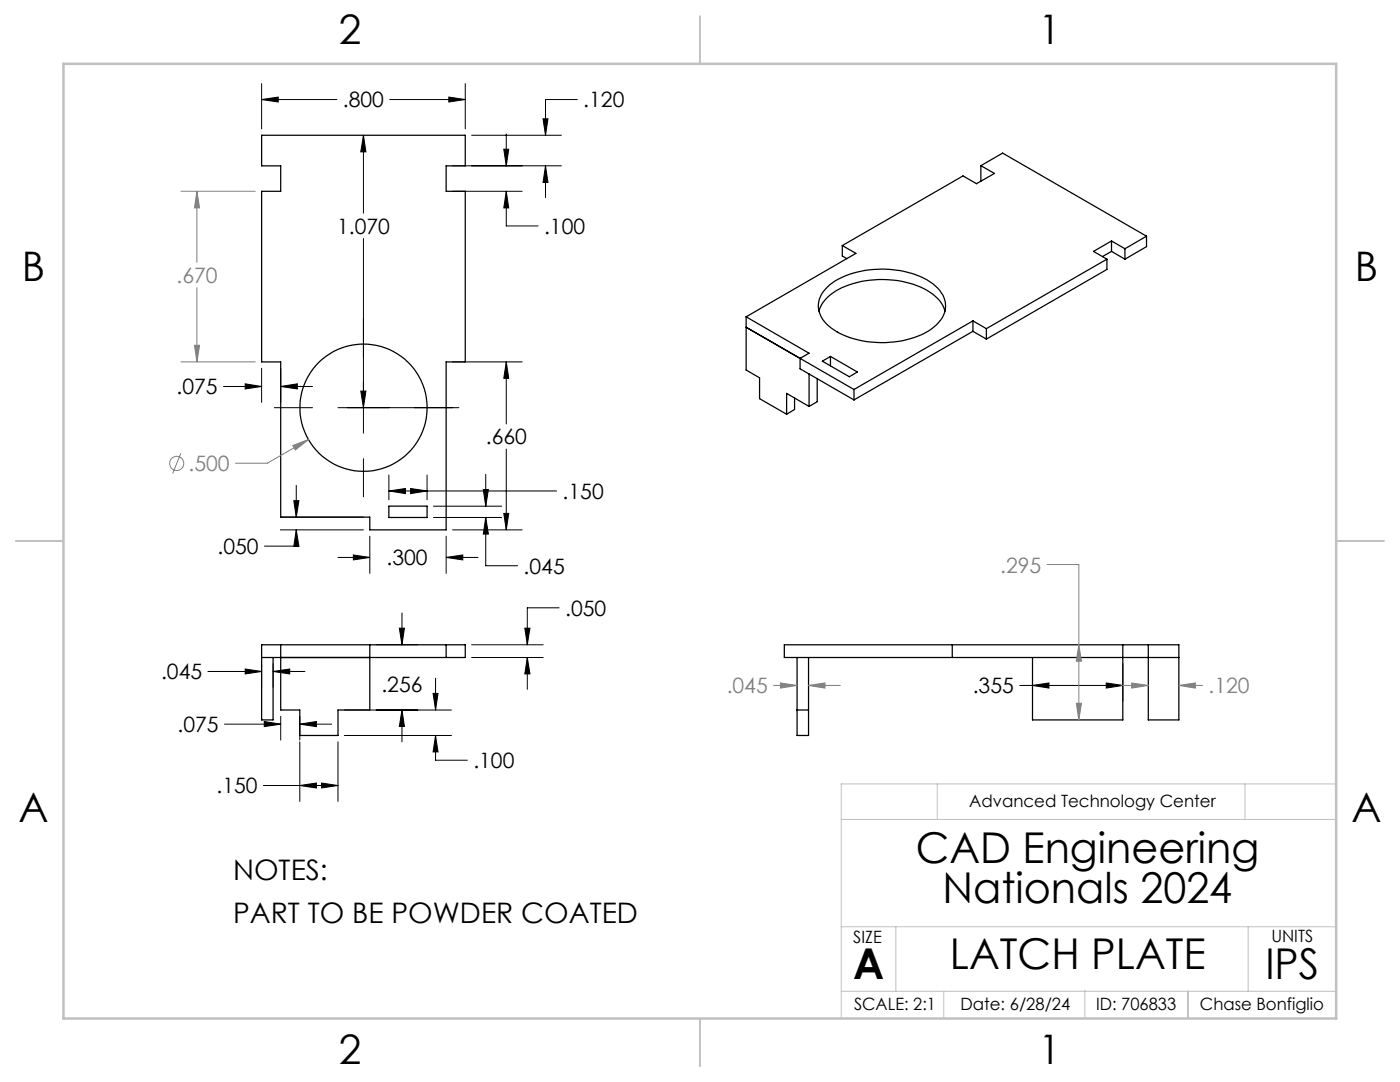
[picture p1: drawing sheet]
<svg xmlns="http://www.w3.org/2000/svg" width="279mm" height="216mm" viewBox="0 0 279 216" stroke-linecap="round" stroke-linejoin="round" font-family="sans-serif">
<g fill="none" stroke="#000" stroke-width=".25">
<path d="M52.2 27h40.7v6.1h-3.9v5.1h3.9v34h-3.9v33.5h-15.2v-2.5h-17.8v-31h-3.8v-34h3.8v-5.1h-3.8zM195.8 33.1l2.7 1.5-3.6 2.1-2.7-1.6-24.1 13.9M195.8 33.1l4.3-2.5 28.7 16.5M195.8 33.1v3.1M165.1 57.3a16.2 16.2 0 0 1 11.1-3.6 15.9 15.9 0 0 1 10.9 3.8 4.8 4.8 0 0 1-.2 7.3 16.2 16.2 0 0 1-11.1 3.6 16 16 0 0 1-10.9-3.8 4.8 4.8 0 0 1 .2-7.3zM168.1 49l2.7 1.6-21.9 12.6M168.1 49v2.1l.9 .5M220.9 51.7l-24.1 13.9M220.9 51.7v2.1l-24.1 13.9M221.8 48.1l2.7 1.5M221.8 48.1l-3.6 2.1 2.7 1.5M221.8 48.1v2.1"/>
<path d="M221.8 50.2l-1.8 1M221.8 50.2l2.7 1.5M224.5 49.6v2.1M228.8 47.1l-4.3 2.5M228.8 47.1v2.1l-4.3 2.5M148.9 63.2v10.6l2.7 1.6v4.2l5.4 3.1M148.9 65.3l21.5 12.4M148.9 63.2l12.6 7.3-1.8 1v2.1l10.7 6.2M158.6 79.4v2.3l-1.6 1M161.5 74.6v6.5M163.1 75.6v4.6l-1.6 .9M163.4 62.1a8.1 8.1 0 0 1 5.3-5 19.8 19.8 0 0 1 16.9 1.2 6.5 6.5 0 0 1 3 3.8"/>
<path d="M164.1 72.1l1.6-1 5.4 3.1-1.6 1zM165.7 71.1v1.9M170.4 77.7v2.1M194.2 64l2.6 1.6M194.2 64l-23.8 13.7M194.2 64v2.1M194.2 66.1l-23.8 13.7M194.2 66.1l2.6 1.6M196.8 65.6v2.1M161.5 81.1l-4.5-2.6v4.2M77.6 101h7.6v2.3h-7.6zM52.2 131.2h40.7v-2.5h-40.7v15h2.3v-12.5"/>
<path d="M56 128.7v13h3.8v5.1h7.7v-5.1h6.3v-13M89 128.7v2.5M159.1 131.2v15.6h2.3v-15.6M190 128.7v2.5M224.1 128.7v15h-18v-12.5M229.2 128.7v15h6.1v-15h-78.8v2.5h78.8M159.1 141.7h2.3"/>
<circle cx="72.5" cy="81.4" r="12.7"/>
</g>
<g fill="none" stroke="#808080" stroke-width=".2">
<path d="M36.1 38.2h14.8M39.3 38.2l.5 3.3h-1zM39.3 38.2v14.2M39.3 57.4v14.8M36.1 72.2h14.8M38.8 68.9h1l-.5 3.3zM36.1 90.5l-1.6 4M58.4 88.9l3.2-1.2-2.7 2.1zM61.6 87.7l-8.3 4.7h-6.3M209 112.6h6.3v31.1M154.4 136.8h4.7M155.8 136.3l3.3 .5-3.3 .5z"/>
<path d="M161.4 136.8l3.2-.5v1zM161.4 136.8h6.3M215.3 128.7l.5 3.2h-1zM222.8 136.8h6.4M225.8 136.3l3.4 .5-3.4 .5zM235.3 136.8l3.2-.5v1zM235.3 136.8h4.7M214.8 140.3h1l-.5 3.4z"/>
<circle cx="35.3" cy="92.5" r="1.41"/>
</g>
<g fill="none" stroke="#000" stroke-width=".2">
<path d="M52.2 19.9l3.3-.5v1zM52.2 16.7v9M52.2 19.9h15M77.8 19.9h15.1M89.6 19.4l3.3 .5-3.3 .5zM92.9 16.7v9M115.2 19.9h-6.3v7.1M72.5 27v15.5M72.5 27l.5 3.3h-1zM90.3 33.1h21.7M90.3 38.2h13.9M94.1 27h17.9"/>
<path d="M100.5 29.8h1l-.5 3.3zM101 38.2l.5 3.3h-1zM101 38.2v6.9h6.4M101 26.7v6.4M108.4 23.7h1l-.5 3.3zM108.9 33.1v6.3M108.9 33.1l.5 3.3h-1zM72.5 47.6v38.8M44.6 77.1h7.6M48.9 76.6l3.3 .5-3.3 .5zM52.2 73.5v6.8M56 77.1l3.3-.5v1z"/>
<path d="M56 73.5v6.8M56 77.1h6.4M72 78h1l-.5 3.4zM90.3 72.2h13.9M101 72.2l.5 3.3h-1zM101 72.2v12.4M54.8 81.4h7.6M58.6 99.9h1.1l-.6 3.3zM59.1 96.8v6.4M67.5 81.4h24.1M72.5 91.5v7.6M77.6 98l3.3-.5v1z"/>
<path d="M77.6 94.8v4.9M77.6 98h33.5M82 97.5l3.2 .5-3.2 .5zM85.2 94.8v4.9M96.4 97.7h1.1l-.6 3.3zM96.9 94.7v6.3M101 89.6v16.1M56 105.7h16.5M56 103.2h16.5M59.1 105.7l.6 3.3h-1.1zM59.1 105.7v3.3h-6.3M67.5 111.2h6.3"/>
<path d="M70.5 110.7l3.3 .5-3.3 .5zM73.8 107v7.4M86.5 101h13.6M86.5 103.3h13.6M89 111.2l3.4-.5v1zM89 107v7.4M89 111.2h6.4M90.3 105.7h13.9M96.9 103.3l.6 3.3h-1.1zM96.9 103.3v9.6h6.4M100.5 102.4h1l-.5 3.3zM41.5 134h10.7"/>
<path d="M48.9 133.5l3.3 .5-3.3 .5zM52.2 132.5v4.7M54.5 134l3.3-.5v1zM54.5 132.5v4.7M54.5 134h6.4M75.1 128.7h8.3M79.7 125.3h1l-.5 3.4zM80.2 122.3v6.4M86.4 138.4h1l-.5 3.3zM86.9 135.3v6.4M94.1 131.2h14.3M94.1 128.7h14.3"/>
<path d="M104.7 125.3h1.1l-.6 3.4zM105.2 131.2l.6 3.3h-1.1zM105.2 131.2v6.3M111.6 121.3h-6.4v7.4M203.5 136.8h20.6M206.1 136.8l3.2-.5v1zM206.1 132.5v7.4M220.8 136.3l3.3 .5-3.3 .5zM224.1 132.5v7.4M44.8 144.5h11.2M52.6 156.7h14.9M52.7 144l3.3 .5-3.3 .5z"/>
<path d="M56 142.9v4.8M59.8 156.7l3.3-.5v1zM59.8 144.5l3.3-.5v1zM59.8 142.9v4.8M59.8 148v11.9M59.8 144.5h6.4M64.2 156.2l3.3 .5-3.3 .5zM67.5 148v11.9M68.7 141.7h21.4M68.7 146.8h21.4M80.2 141.7l.5 3.3h-1zM80.2 141.7v6.3"/>
<path d="M86.9 146.8l.5 3.2h-1zM86.9 146.8v4.9h6.4"/>
</g>
<path d="M187 156.4v7.1M248.5 156.4v7.1M266.7 156.4h-98.8v46.8M167.9 163.5h98.8M167.9 197.8h98.8M167.9 184.9h98.8M178.8 184.9v12.9M188.3 197.8v5.4M216.5 197.6v5.4M237 197.8v5.4M237.1 197.7v5.5M249.1 184.9v12.9" fill="none" stroke="#c0c0c0" stroke-width=".2"/>
<path d="M139.7 3.2v9.5M3.1 107.9h9.6M266.7 107.9h9.5M139.7 203.2v9.6" fill="none" stroke="#c0c0c0" stroke-width=".25"/>
<path d="M12.7 12.7h254v190.5h-254z" fill="none" stroke="#c0c0c0" stroke-width=".5"/>
<path d="M105.2 131.2l.6 3.3h-1.1zM104.7 125.3h1.1l-.6 3.4zM64.2 156.2l3.3 .5-3.3 .5zM59.8 156.7l3.3-.5v1zM86.4 138.4h1l-.5 3.3zM86.9 146.8l.5 3.2h-1zM59.8 144.5l3.3-.5v1zM52.7 144l3.3 .5-3.3 .5zM80.2 141.7l.5 3.3h-1zM79.7 125.3h1l-.5 3.4zM54.5 134l3.3-.5v1zM48.9 133.5l3.3 .5-3.3 .5zM52.2 19.9l3.3-.5v1zM89.6 19.4l3.3 .5-3.3 .5zM108.4 23.7h1l-.5 3.3zM108.9 33.1l.5 3.3h-1zM100.5 29.8h1l-.5 3.3zM101 38.2l.5 3.3h-1zM101 72.2l.5 3.3h-1zM100.5 102.4h1l-.5 3.3zM58.6 99.9h1.1l-.6 3.3zM59.1 105.7l.6 3.3h-1.1zM56 77.1l3.3-.5v1zM48.9 76.6l3.3 .5-3.3 .5zM70.5 110.7l3.3 .5-3.3 .5zM89 111.2l3.4-.5v1zM77.6 98l3.3-.5v1zM82 97.5l3.2 .5-3.2 .5zM96.4 97.7h1.1l-.6 3.3zM96.9 103.3l.6 3.3h-1.1zM72 78h1l-.5 3.4zM72.5 27l.5 3.3h-1zM220.8 136.3l3.3 .5-3.3 .5zM206.1 136.8l3.2-.5v1z" fill="#000"/>
<path d="M58.4 88.9l.5 .9 2.7-2.1zM39.3 38.2l.5 3.3h-1zM38.8 68.9h1l-.5 3.3zM235.3 136.8l3.2-.5v1zM225.8 136.3l3.4 .5-3.4 .5zM161.4 136.8l3.2-.5v1zM155.8 136.3l3.3 .5-3.3 .5zM214.8 140.3h1l-.5 3.4zM215.3 128.7l.5 3.2h-1z" fill="#808080"/>
<g font-size="8.5">
<text x="182.7" y="172.1">CAD Engineering</text>
<text x="188.1" y="180.2">Nationals 2024</text>
<text x="170.3" y="195.4">A</text>
<text x="189.6" y="193.4">LATCH PLATE</text>
<text x="252.5" y="195.4">IPS</text>
</g>
<g font-size="8.1">
<text x="67.6" y="8.9">2</text>
<text x="207.3" y="8.9">1</text>
<text x="4.4" y="56.2">B</text>
<text x="270.4" y="56.2">B</text>
<text x="3.7" y="164.1">A</text>
<text x="269.7" y="164.1">A</text>
<text x="67.6" y="212.4">2</text>
<text x="207.3" y="212.4">1</text>
</g>
<g font-size="5.6">
<text x="46.5" y="175.5">NOTES:</text>
<text x="46.5" y="184.2">PART TO BE POWDER COATED</text>
</g>
<g font-size="4.2">
<text x="68.4" y="21.4">.800</text>
<text x="116.4" y="21.4">.120</text>
<text x="67.3" y="46.6">1.070</text>
<text x="108.6" y="46.7">.100</text>
<text x="35.2" y="78.7">.075</text>
<text x="97" y="88.7">.660</text>
<text x="112.3" y="99.6">.150</text>
<text x="43.4" y="110.6">.050</text>
<text x="77.2" y="112.8">.300</text>
<text x="104.5" y="114.5">.045</text>
<text x="112.8" y="122.9">.050</text>
<text x="32.1" y="135.6">.045</text>
<text x="76.1" y="138.2">.256</text>
<text x="194.1" y="138.4">.355</text>
<text x="35.4" y="146.1">.075</text>
<text x="94.5" y="153.3">.100</text>
<text x="43.2" y="158.3">.150</text>
</g>
<g font-size="4.2" fill="#808080">
<text x="35.2" y="56.5">.670</text>
<text x="37.6" y="94">.500</text>
<text x="199.6" y="114.2">.295</text>
<text x="145" y="138.4">.045</text>
<text x="241.2" y="138.4">.120</text>
</g>
<g font-size="3.4">
<text x="193.4" y="161">Advanced Technology Center</text>
<text x="170.3" y="188.1">SIZE</text>
<text x="253.7" y="188">UNITS</text>
<text x="170.4" y="201.5">SCALE: 2:1</text>
<text x="191.7" y="201.5">Date: 6/28/24</text>
<text x="218.7" y="201.5">ID: 706833</text>
<text x="239.5" y="201.5">Chase Bonfiglio</text>
</g>
</svg>
